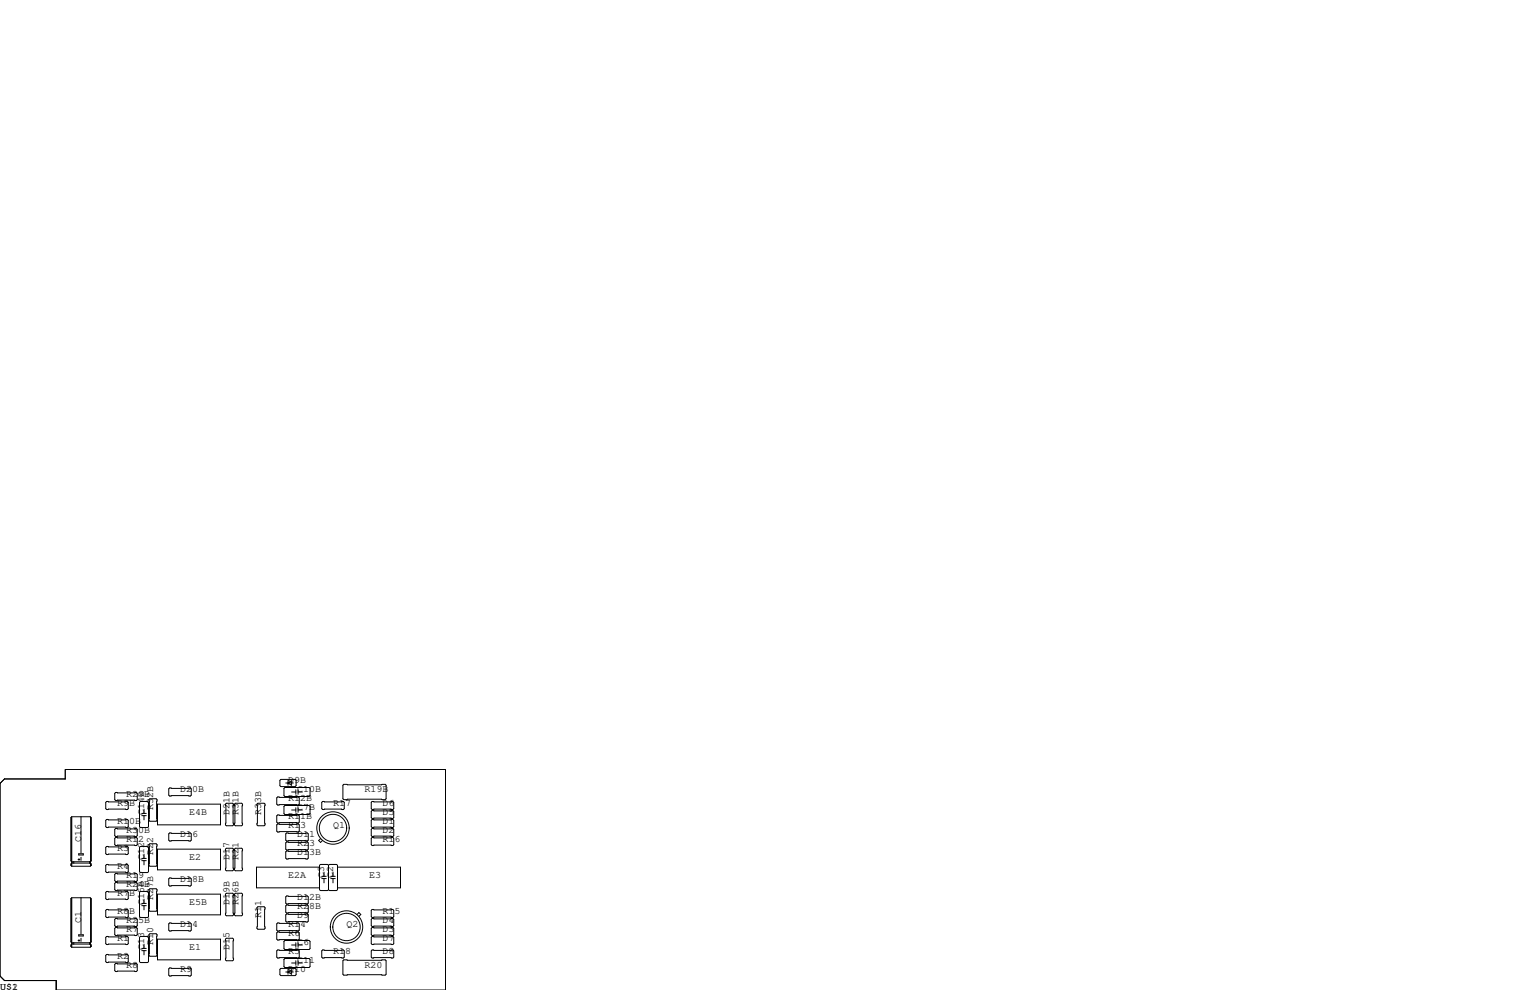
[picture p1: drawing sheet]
<svg xmlns="http://www.w3.org/2000/svg" width="432mm" height="279mm" viewBox="0 0 432 279" stroke-linecap="round" stroke-linejoin="round" font-family="sans-serif">
<g fill="none" stroke="#000" stroke-width=".28">
<path d="M79.2 220h4.1l.3 .2v1.5l-.3 .3h-4.1l-.2-.3v-1.5zM0 221.1l1.3-1.3h17.1v-2.6h107.3v62.2h-109.8v-2.7h-14.6l-1.3-1.2zM20.1 230.8v12.2M20.3 230.5l-.3 .3v12.2l.3 .2h5.2M20.3 230.5v14M20.3 230.5h5.2l.2 .3v12.2M22.9 230.5v10.3M25.6 230.6v12.5M25.7 230.8v12.2M30.1 238.9h5.8l.3 .2v1.8l-.3 .3h-5.8l-.3-.3v-1.8zM30.1 226.2h5.8l.3 .2v1.8l-.3 .3h-5.8l-.3-.3v-1.8zM30.1 231.3h5.8l.3 .2v1.8l-.3 .3h-5.8l-.3-.3v-1.8z"/>
<path d="M32.6 236.3h5.9l.2 .3v1.8l-.2 .2h-5.9l-.2-.2v-1.8zM32.6 223.6h5.9l.2 .3v1.8l-.2 .2h-5.9l-.2-.2v-1.8zM32.6 233.8h5.9l.2 .3v1.7l-.2 .3h-5.9l-.2-.3v-1.7zM39.6 238.9h2.1l.2 .2v6.9l-.2 .3h-2.1l-.2-.3v-6.9zM39.6 226.2h2.1l.2 .2v6.9l-.2 .3h-2.1l-.2-.3v-6.9zM40 229.6h1.3M40 230.2h1.3M40.6 228.3v1.3M40.6 230.2v1.2M42 225.7l.3-.3h1.8l.2 .3v5.8l-.2 .3h-1.8l-.3-.3zM42 238.4l.3-.3h1.8l.2 .3v5.8l-.2 .3h-1.8l-.3-.3zM44.5 239.6h17.7v5.9h-17.7z"/>
<path d="M44.5 226.9h17.7v5.9h-17.7zM47.9 235.1h5.8l.3 .2v1.8l-.3 .3h-5.8l-.3-.3v-1.8zM47.9 222.4h5.8l.3 .2v1.8l-.3 .3h-5.8l-.3-.3v-1.8zM63.6 239.6l.3-.2h1.8l.2 .2v5.9l-.2 .2h-1.8l-.3-.2zM63.6 226.9l.3-.2h1.8l.2 .2v5.9l-.2 .2h-1.8l-.3-.2zM66.2 239.6l.2-.2h1.8l.3 .2v5.9l-.3 .2h-1.8l-.2-.2zM66.2 226.9l.2-.2h1.8l.3 .2v5.9l-.3 .2h-1.8l-.2-.2zM72.5 226.9l.3-.2h1.7l.3 .2v5.9l-.3 .2h-1.7l-.3-.2zM78.4 224.9h5.8l.3 .3v1.7l-.3 .3h-5.8l-.3-.3v-1.7zM78.4 230h5.8l.3 .3v1.7l-.3 .3h-5.8l-.3-.3v-1.7zM78.4 232.5h5.8l.3 .3v1.8l-.3 .2h-5.8l-.3-.2v-1.8zM80.1 222.5l.3-.3h6.8l.3 .3v2l-.3 .3h-6.8l-.3-.3z"/>
<path d="M80.1 227.6l.3-.3h6.8l.3 .3v2l-.3 .3h-6.8l-.3-.3zM80.6 221h2.2M80.9 235.1h5.8l.3 .2v1.8l-.3 .3h-5.8l-.3-.3v-1.8zM80.9 237.6h5.8l.3 .3v1.7l-.3 .3h-5.8l-.3-.3v-1.7zM81.3 221l1-.7v1.3zM81.5 220.3h-.2v1.3M82.3 223.5h1.2M82.3 228.6h1.2M83.5 222.9v1.3M83.5 228v1.2M84.1 222.9v1.3M84.1 228v1.2"/>
<path d="M84.1 223.5h1.2M84.1 228.6h1.2M90.5 236.7l-.6 .5 .6 .5 .5-.5M91.1 226.2h5.8l.3 .2v1.8l-.3 .3h-5.8l-.3-.3v-1.8zM96.8 221.6l.2-.2h11.7l.3 .2v3.8l-.3 .3h-11.7l-.2-.3zM105 236.3h5.9l.2 .3v1.8l-.2 .2h-5.9l-.2-.2v-1.8zM105 226.2h5.9l.2 .2v1.8l-.2 .3h-5.9l-.2-.3v-1.8zM105 231.3h5.9l.2 .2v1.8l-.2 .3h-5.9l-.2-.3v-1.8zM105 228.7h5.9l.2 .3v1.8l-.2 .2h-5.9l-.2-.2v-1.8zM105 233.8h5.9l.2 .3v1.7l-.2 .3h-5.9l-.2-.3v-1.7zM20.1 243.8v.4M20.1 253.6v12.2"/>
<path d="M20.3 253.4l-.3 .2v12.2l.3 .3h5.2M20.3 253.4v13.9M20.3 253.4l5.3 .1M20.4 243.3v.2M20.8 243.2v.4M22 242.6h.5M22.2 241h1.3v.3h-1.3zM22.3 242.3v.5M22.9 241.9v.9M22.9 253.4v10.3M25.3 243.2v.4M25.4 243.2v.4"/>
<path d="M25.5 243.6h-5.2l-.3 .2v.4l.3 .3M25.5 243.6l.2 .2v.4M25.5 243.2v.4M25.6 253.5l.1 12.3M25.6 243.7v.6M25.6 253.5v12.4M25.7 243.8v.4M25.7 253.6v12.2M25.7 244.2l-.2 .3h-5.2M25.7 243l-.2 .2M30.1 244h5.8l.3 .2v1.8l-.3 .3h-5.8l-.3-.3v-1.8zM30.1 251.6h5.8l.3 .2v1.8l-.3 .3h-5.8l-.3-.3v-1.8z"/>
<path d="M30.1 256.7h5.8l.3 .2v1.8l-.3 .3h-5.8l-.3-.3v-1.8zM32.6 246.5h5.9l.2 .3v1.7l-.2 .3h-5.9l-.2-.3v-1.7zM32.6 249h5.9l.2 .3v1.8l-.2 .2h-5.9l-.2-.2v-1.8zM32.6 259.2h5.9l.2 .3v1.7l-.2 .3h-5.9l-.2-.3v-1.7zM39.4 251.8l.2-.2h2.1l.2 .2v6.9l-.2 .3h-2.1l-.2-.3zM40 242.3h1.3M40 242.9h1.3M40 255h1.3M40 255.6h1.3M40.6 241v1.3M40.6 242.9v1.2M40.6 253.7v1.3"/>
<path d="M40.6 255.6v1.2M42 251.1l.3-.3h1.8l.2 .3v5.8l-.2 .3h-1.8l-.3-.3zM44.5 252.3h17.7v5.9h-17.7zM47.6 248l.3-.2h5.8l.3 .2v1.8l-.3 .3h-5.8l-.3-.3zM63.6 252.3l.3-.2h1.8l.2 .2v5.9l-.2 .2h-1.8l-.3-.2zM66.2 252.3l.2-.2h1.8l.3 .2v5.9l-.3 .2h-1.8l-.2-.2zM72.5 256.2l.3-.3h1.7l.3 .3v5.8l-.3 .3h-1.7l-.3-.3zM80.6 253.1l.3-.2h5.8l.3 .2v1.8l-.3 .2h-5.8l-.3-.2zM80.6 258.2l.3-.3h5.8l.3 .3v1.8l-.3 .2h-5.8l-.3-.2zM80.6 255.7l.3-.3h5.8l.3 .3v1.7l-.3 .3h-5.8l-.3-.3zM80.9 240.2h5.8l.3 .2v1.8l-.3 .2h-5.8l-.3-.2v-1.8zM90.2 244.7h-17.8v5.9h17.8"/>
<path d="M90.8 248h1.3M90.8 247.3h1.3M91.4 246.1v1.2M91.4 248v1.2M92.7 244.2l-.2-.2h-2.1l-.2 .2v6.9l.2 .2h2.1l.2-.2M92.7 244.2l.3-.2h2l.3 .2v6.9l-.3 .2h-2l-.3-.2M92.7 244.2v6.9M93.3 248h1.3M93.3 247.3h1.3M94 246.1v1.2M94 248v1.2M95.3 244.7h17.7v5.9h-17.7"/>
<path d="M100.8 258.1l.5-.5 .5 .5-.5 .5M104.8 256.9l.2-.2h5.9l.2 .2v1.8l-.2 .3h-5.9l-.2-.3zM104.8 259.5l.2-.3h5.9l.2 .3v1.7l-.2 .3h-5.9l-.2-.3zM20.1 266.7v.4M20.4 266.2v.1M20.8 266.1v.3M22 265.4h.5M22.2 263.8h1.3v.4h-1.3zM22.3 265.2v.5M22.9 264.8v.9M25.3 266.1v.3M25.4 266.1v.3"/>
<path d="M25.5 266.4h-5.2l-.3 .3v.4l.3 .2M25.5 266.4l.2 .3v.4M25.5 266.1v.3M25.6 266.6v.6M25.7 266.7v.4M25.7 267.1l-.2 .2h-5.2M25.7 265.8l-.2 .3M30.1 264.3h5.8l.3 .2v1.8l-.3 .3h-5.8l-.3-.3v-1.8zM30.1 269.4h5.8l.3 .2v1.8l-.3 .3h-5.8l-.3-.3v-1.8zM32.6 261.7h5.9l.2 .3v1.8l-.2 .2h-5.9l-.2-.2v-1.8zM32.6 271.9h5.9l.2 .3v1.7l-.2 .3h-5.9l-.2-.3v-1.7zM39.4 264.5l.2-.2h2.1l.2 .2v6.9l-.2 .3h-2.1l-.2-.3z"/>
<path d="M40 267.7h1.3M40 268.3h1.3M40.6 266.4v1.3M40.6 268.3v1.2M42 263.8l.3-.3h1.8l.2 .3v5.8l-.2 .3h-1.8l-.3-.3zM44.5 265h17.7v5.9h-17.7zM47.6 273.4l.3-.2h5.8l.3 .2v1.8l-.3 .3h-5.8l-.3-.3zM47.6 260.7l.3-.2h5.8l.3 .2v1.8l-.3 .3h-5.8l-.3-.3zM63.6 265l.3-.2h1.8l.2 .2v5.9l-.2 .2h-1.8l-.3-.2zM78.1 268.4l.3-.3h5.8l.3 .3v1.7l-.3 .3h-5.8l-.3-.3zM78.1 260.7l.3-.2h5.8l.3 .2v1.8l-.3 .3h-5.8l-.3-.3zM78.1 263.3l.3-.3h5.8l.3 .3v1.7l-.3 .3h-5.8l-.3-.3z"/>
<path d="M79 273.6l.2-.3h4.1l.3 .3v1.5l-.3 .2h-4.1l-.2-.2zM80.1 265.7l.3-.3h6.8l.3 .3v2l-.3 .3h-6.8l-.3-.3zM80.1 270.8l.3-.3h6.8l.3 .3v2l-.3 .2h-6.8l-.3-.2zM80.6 274.3h2.2M81.3 274.3l1-.6v1.3zM81.5 273.7h-.2v1.3M82.3 266.7h1.2M82.3 271.8h1.2M83.5 266.1v1.2M83.5 271.1v1.3M84.1 266.1v1.2M84.1 271.1v1.3"/>
<path d="M84.1 266.7h1.2M84.1 271.8h1.2M90.8 268.4l.3-.3h5.8l.3 .3v1.7l-.3 .3h-5.8l-.3-.3zM96.8 271.1l.2-.2h11.7l.3 .2v3.9l-.3 .2h-11.7l-.2-.2zM104.8 264.5l.2-.2h5.9l.2 .2v1.8l-.2 .3h-5.9l-.2-.3zM104.8 268.4l.2-.3h5.9l.2 .3v1.7l-.2 .3h-5.9l-.2-.3zM104.8 262l.2-.3h5.9l.2 .3v1.8l-.2 .2h-5.9l-.2-.2z"/>
<circle cx="94" cy="233.7" r="3.9"/>
<circle cx="94" cy="233.7" r="4.6"/>
<circle cx="97.8" cy="261.6" r="3.9"/>
<circle cx="97.8" cy="261.6" r="4.6"/>
</g>
<g font-size="2.8">
<text x="81.3" y="221">D9B</text>
<text x="33" y="227.3">R9B</text>
<text x="35.6" y="224.8">R29B</text>
<text x="50.8" y="223.5">D20B</text>
<text x="81.3" y="226.1">R12B</text>
<text x="83.8" y="223.5">C10B</text>
<text x="94" y="227.3">R17</text>
<text x="102.9" y="223.5">R19B</text>
<text x="107.9" y="227.3">D6</text>
<text x="33" y="232.4">R10B</text>
<text x="40.6" y="229.9" transform="rotate(-90 40.6 229.9)">C14B</text>
<text x="43.2" y="228.6" transform="rotate(-90 43.2 228.6)">R32B</text>
<text x="53.3" y="229.9">E4B</text>
<text x="64.8" y="229.9" transform="rotate(-90 64.8 229.9)">D21B</text>
<text x="67.3" y="229.9" transform="rotate(-90 67.3 229.9)">R31B</text>
<text x="73.7" y="229.9" transform="rotate(-90 73.7 229.9)">R33B</text>
<text x="81.3" y="231.1">R11B</text>
<text x="81.3" y="233.7">R13</text>
<text x="83.8" y="228.6">C7B</text>
<text x="94" y="233.7">Q1</text>
<text x="107.9" y="229.9">D5</text>
<text x="107.9" y="232.4">D1</text>
<text x="22.9" y="237.5" transform="rotate(-90 22.9 237.5)">C16</text>
<text x="35.6" y="237.5">R12</text>
<text x="35.6" y="234.9">R30B</text>
<text x="50.8" y="236.2">D16</text>
<text x="83.8" y="238.8">R23</text>
<text x="83.8" y="236.2">D11</text>
<text x="107.9" y="234.9">D2</text>
<text x="107.9" y="237.5">R16</text>
<text x="33" y="240">R3</text>
<text x="33" y="245.1">R4</text>
<text x="40.6" y="242.6" transform="rotate(-90 40.6 242.6)">C12</text>
<text x="43.2" y="241.3" transform="rotate(-90 43.2 241.3)">R22</text>
<text x="53.3" y="242.6">E2</text>
<text x="64.8" y="242.6" transform="rotate(-90 64.8 242.6)">D17</text>
<text x="67.3" y="242.6" transform="rotate(-90 67.3 242.6)">R21</text>
<text x="83.8" y="241.3">D13B</text>
<text x="35.6" y="247.6">R19</text>
<text x="35.6" y="250.2">R24B</text>
<text x="50.8" y="248.9">D18B</text>
<text x="81.3" y="247.6">E2A</text>
<text x="91.4" y="247.6" transform="rotate(-90 91.4 247.6)">C3</text>
<text x="94" y="247.6" transform="rotate(-90 94 247.6)">C2</text>
<text x="104.1" y="247.6">E3</text>
<text x="33" y="252.7">R7B</text>
<text x="33" y="257.8">R8B</text>
<text x="40.6" y="255.3" transform="rotate(-90 40.6 255.3)">C15B</text>
<text x="43.2" y="254" transform="rotate(-90 43.2 254)">R27B</text>
<text x="53.3" y="255.3">E5B</text>
<text x="64.8" y="255.3" transform="rotate(-90 64.8 255.3)">D19B</text>
<text x="67.3" y="255.3" transform="rotate(-90 67.3 255.3)">R26B</text>
<text x="83.8" y="256.5">R28B</text>
<text x="83.8" y="254">D12B</text>
<text x="107.9" y="257.8">R15</text>
<text x="22.9" y="260.3" transform="rotate(-90 22.9 260.3)">C1</text>
<text x="35.6" y="262.9">R7</text>
<text x="35.6" y="260.3">R25B</text>
<text x="50.8" y="261.6">D14</text>
<text x="73.7" y="259.1" transform="rotate(-90 73.7 259.1)">R11</text>
<text x="81.3" y="261.6">R14</text>
<text x="83.8" y="259.1">D9</text>
<text x="97.8" y="261.6">Q2</text>
<text x="107.9" y="260.3">D4</text>
<text x="107.9" y="262.9">D3</text>
<text x="33" y="265.4">R1</text>
<text x="40.6" y="268" transform="rotate(-90 40.6 268)">C13</text>
<text x="43.2" y="266.7" transform="rotate(-90 43.2 266.7)">R10</text>
<text x="53.3" y="268">E1</text>
<text x="64.8" y="268" transform="rotate(-90 64.8 268)">D15</text>
<text x="81.3" y="269.2">R5</text>
<text x="81.3" y="264.2">R6</text>
<text x="83.8" y="266.7">C6</text>
<text x="94" y="269.2">R18</text>
<text x="107.9" y="265.4">D7</text>
<text x="107.9" y="269.2">D8</text>
<text x="33" y="270.5">R2</text>
<text x="35.6" y="273">R8</text>
<text x="50.8" y="274.3">R9</text>
<text x="81.3" y="274.3">D10</text>
<text x="83.8" y="271.8">C11</text>
<text x="102.9" y="273">R20</text>
<text x="0" y="279.4">U$1</text>
<text x="3.4" y="279.4">2</text>
</g>
</svg>
